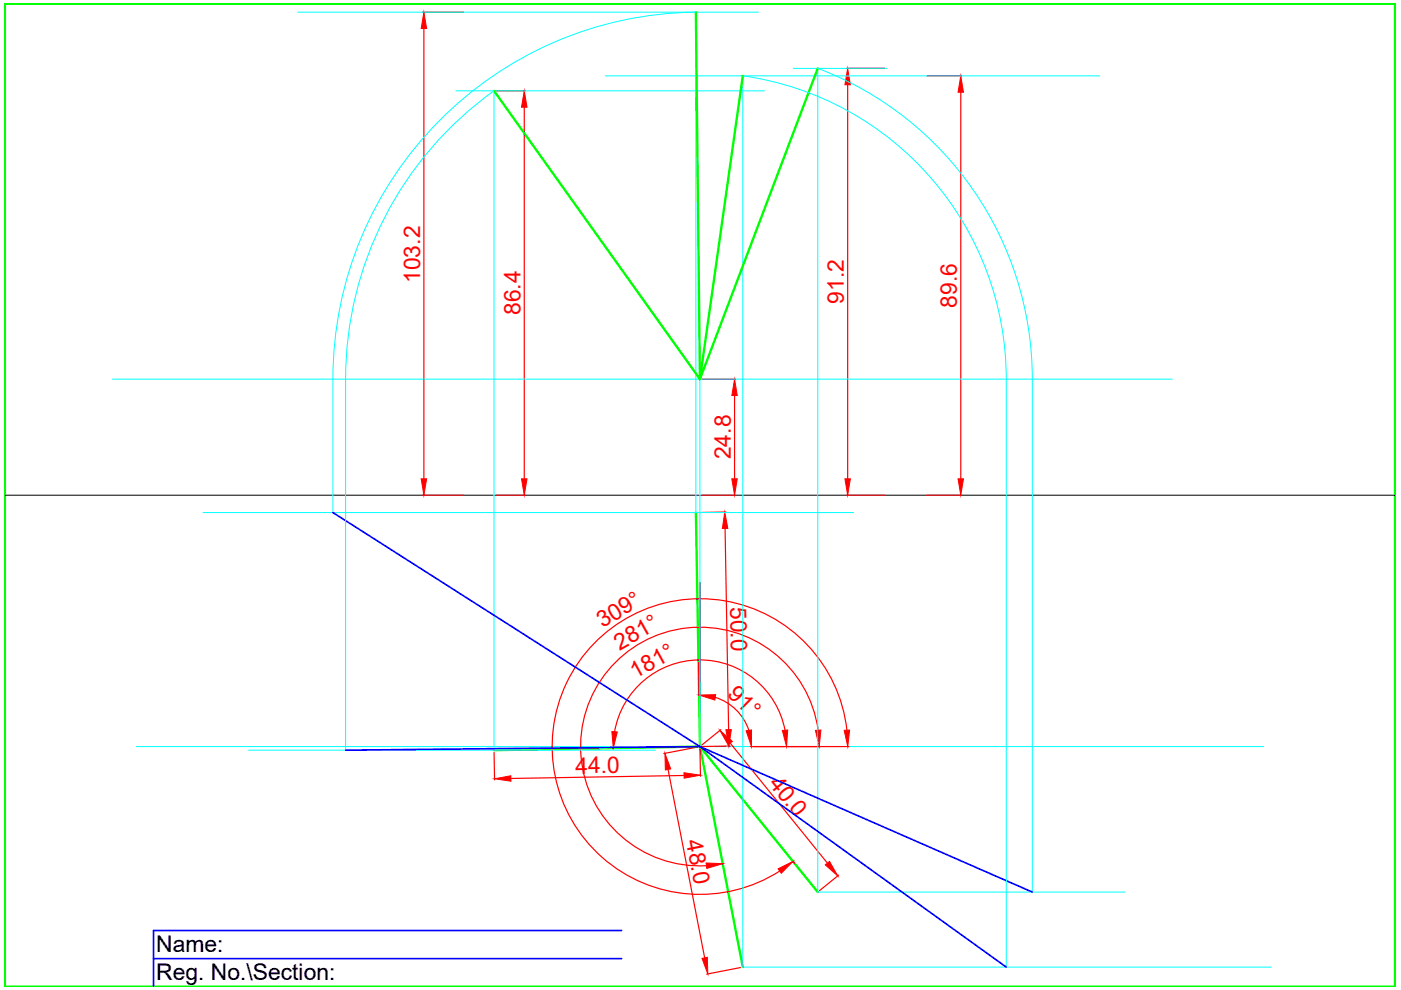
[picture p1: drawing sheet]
<svg xmlns="http://www.w3.org/2000/svg" width="297mm" height="210mm" viewBox="0 0 297 210" stroke-linecap="round" stroke-linejoin="round" font-family="sans-serif">
<!-- layer: FVnTV -->
<path d="M1 .8h294.8v208.4h-294.8zM147.5 2.6l.9 77.8-43.7-61.1M173.4 14.5l-25 65.9 9.1-64.3M147.5 108.7l.9 49.6-43.7 .8M173.4 189.1l-25-30.8 9.1 46.7" fill="none" stroke="#0f0" stroke-width=".5"/>
<!-- layer: TrueLengthLines -->
<path d="M70.6 108.7l77.8 49.6M148.4 158.3l70.5 30.8M148.4 158.3l64.9 46.7M148.4 158.3l-75.1 .8M131.8 197.3h-99.2v11.9M32.6 203.2h99.2" fill="none" stroke="#00f" stroke-width=".35"/>
<!-- layer: XYline -->
<path d="M1 105h294.8" fill="none" stroke="#000" stroke-width=".21"/>
<!-- layer: 0 -->
<path d="M148.4 123.6v34.7" fill="none" stroke="#000" stroke-width=".25"/>
<!-- layer: ProjectorLine -->
<g fill="none" stroke="#0ff" stroke-width=".21">
<path d="M63.1 2.6h97.7M96.7 19.3h65.4M128.3 16.1h104.9M168.2 14.5h19.9M23.9 80.4h224.6M148.4 80.4v77.9M43.1 108.7h137.9M70.6 108.7v-28.3a77.8 77.8 0 0 1 76.9-77.8v106.1M28.9 158.3h239M52.7 159.1h86.3M73.3 159.1v-78.7a75.1 75.1 0 0 1 31.4-61.2v139.9M218.9 189.1v-108.7a70.5 70.5 0 0 0-45.5-65.9v174.6h65.1"/>
<path d="M213.3 205v-124.6a64.9 64.9 0 0 0-55.8-64.3v188.9h112"/>
</g>
<!-- layer: DimensionLine -->
<g fill="none" stroke="#f00" stroke-width=".25">
<path d="M89.6 2.6h8.7M89.9 6.1v95.4M105.2 19.3h6.2M179.5 14.5h8.1M179.7 18v83.5M196.5 16.1h7.4M203.7 19.6v81.9M111.2 22.7v78.8M148.9 80.4h7.1M155.7 83.9v17.6M89.6 105h8.7M105.2 105h6.2"/>
<path d="M148.9 105h7.1M153.7 112l.8 42.7M153.9 108.6l-5.9 .1M179.5 105h8.1M196.5 105h7.4M104.8 159.5l.1 5.9M147.9 158.4l-7.2 1.4M148.1 140.4l.1 7.2M148.4 158.8l.1 5.8M151.7 147.9a10.9 10.9 0 0 1 7.1 7M152.8 154.7l-4 3.3M154.8 158.2l-5.9 .1"/>
<path d="M154.8 157.6l20.6 25.4M159.1 158.3h20.9M166.4 154.8a18.4 18.4 0 0 0-18.2-14.9 18.4 18.4 0 0 0-17.9 15.2M173.5 154.8a25.3 25.3 0 0 0-27.9-21.7 25.3 25.3 0 0 0-22.4 27.3 25.3 25.3 0 0 0 26.6 23.1M179.6 154.8a31.3 31.3 0 0 0-39.4-26.8 31.3 31.3 0 0 0-20.4 43 31.3 31.3 0 0 0 45.5 13.7M141.6 163.1l7.8 40M145 164.4l-36.7 .7M168.3 182.8l.1 .2M177.8 185.6l-4 3.2M157 205.1l-7.2 1.4"/>
</g>
<g fill="#f00" stroke="#f00" stroke-width=".21">
<path d="M158.2 154.9l1.1-.1v3.5z"/>
<path d="M148.2 147.4l3.5-.1-.1 1.1z"/>
<path d="M165.9 154.9l1.1-.1-.2 3.5z"/>
<path d="M129.7 155.1l1.2 .1-.9 3.4z"/>
<path d="M172.9 154.9l1.1-.1-.3 3.5z"/>
<path d="M149.7 183l3.5 .1-3.3 1z"/>
<path d="M179 154.9l1.1-.1-.4 3.5z"/>
<path d="M165 184.2l3.1-1.6-2.5 2.6z"/>
<path d="M152.6 154.9l2.7 2.3-.9 .7z"/>
<path d="M175 183.4l.9-.8 1.7 3.1z"/>
<path d="M148.8 203.2l1.2-.2 .1 3.5z"/>
<path d="M141 159.7l1.2 3.3-1.1 .3z"/>
<path d="M104.8 165.1l3.5-.6v1.1z"/>
<path d="M145 163.8l3.5 .6-3.5 .6z"/>
<path d="M153.9 154.7h1.2l-.6 3.5z"/>
<path d="M153.7 108.6l.6 3.4-1.1 .1z"/>
<path d="M89.9 2.6l.6 3.5h-1.2z"/>
<path d="M89.3 101.5h1.2l-.6 3.5z"/>
<path d="M111.2 19.3l.5 3.4h-1.1z"/>
<path d="M110.6 101.5h1.1l-.5 3.5z"/>
<path d="M179.7 14.5l.6 3.5h-1.2z"/>
<path d="M179.1 101.5h1.2l-.6 3.5z"/>
<path d="M203.7 16.1l.6 3.5h-1.2z"/>
<path d="M203.1 101.5h1.2l-.6 3.5z"/>
<path d="M155.2 101.5h1.1l-.6 3.5z"/>
<path d="M155.7 80.4l.6 3.5h-1.1z"/>
</g>
<g font-size="4.9" fill="#f00">
<text x="89.1" y="60" transform="rotate(-90 89.1 60)">103.2</text>
<text x="178.9" y="64.4" transform="rotate(-90 178.9 64.4)">91.2</text>
<text x="202.9" y="65.2" transform="rotate(-90 202.9 65.2)">89.6</text>
<text x="110.3" y="66.8" transform="rotate(-90 110.3 66.8)">86.4</text>
<text x="154.9" y="97.4" transform="rotate(-90 154.9 97.4)">24.8</text>
<text x="154.8" y="128.7" transform="rotate(89 154.8 128.7)">50.0</text>
<text x="127.7" y="133.2" transform="rotate(-31 127.7 133.2)">309°</text>
<text x="131.3" y="137.9" transform="rotate(-29 131.3 137.9)">281°</text>
<text x="134.6" y="144" transform="rotate(-29 134.6 144)">181°</text>
<text x="154" y="147.4" transform="rotate(44 154 147.4)">91°</text>
<text x="122" y="164" transform="rotate(-1 122 164)">44.0</text>
<text x="162.8" y="166.2" transform="rotate(51 162.8 166.2)">40.0</text>
<text x="145.4" y="178.4" transform="rotate(79 145.4 178.4)">48.0</text>
</g>
<g font-size="4.9">
<text x="33.1" y="201.8">Name:</text>
<text x="33.1" y="207.8">Reg. No.\Section:</text>
</g>
</svg>
